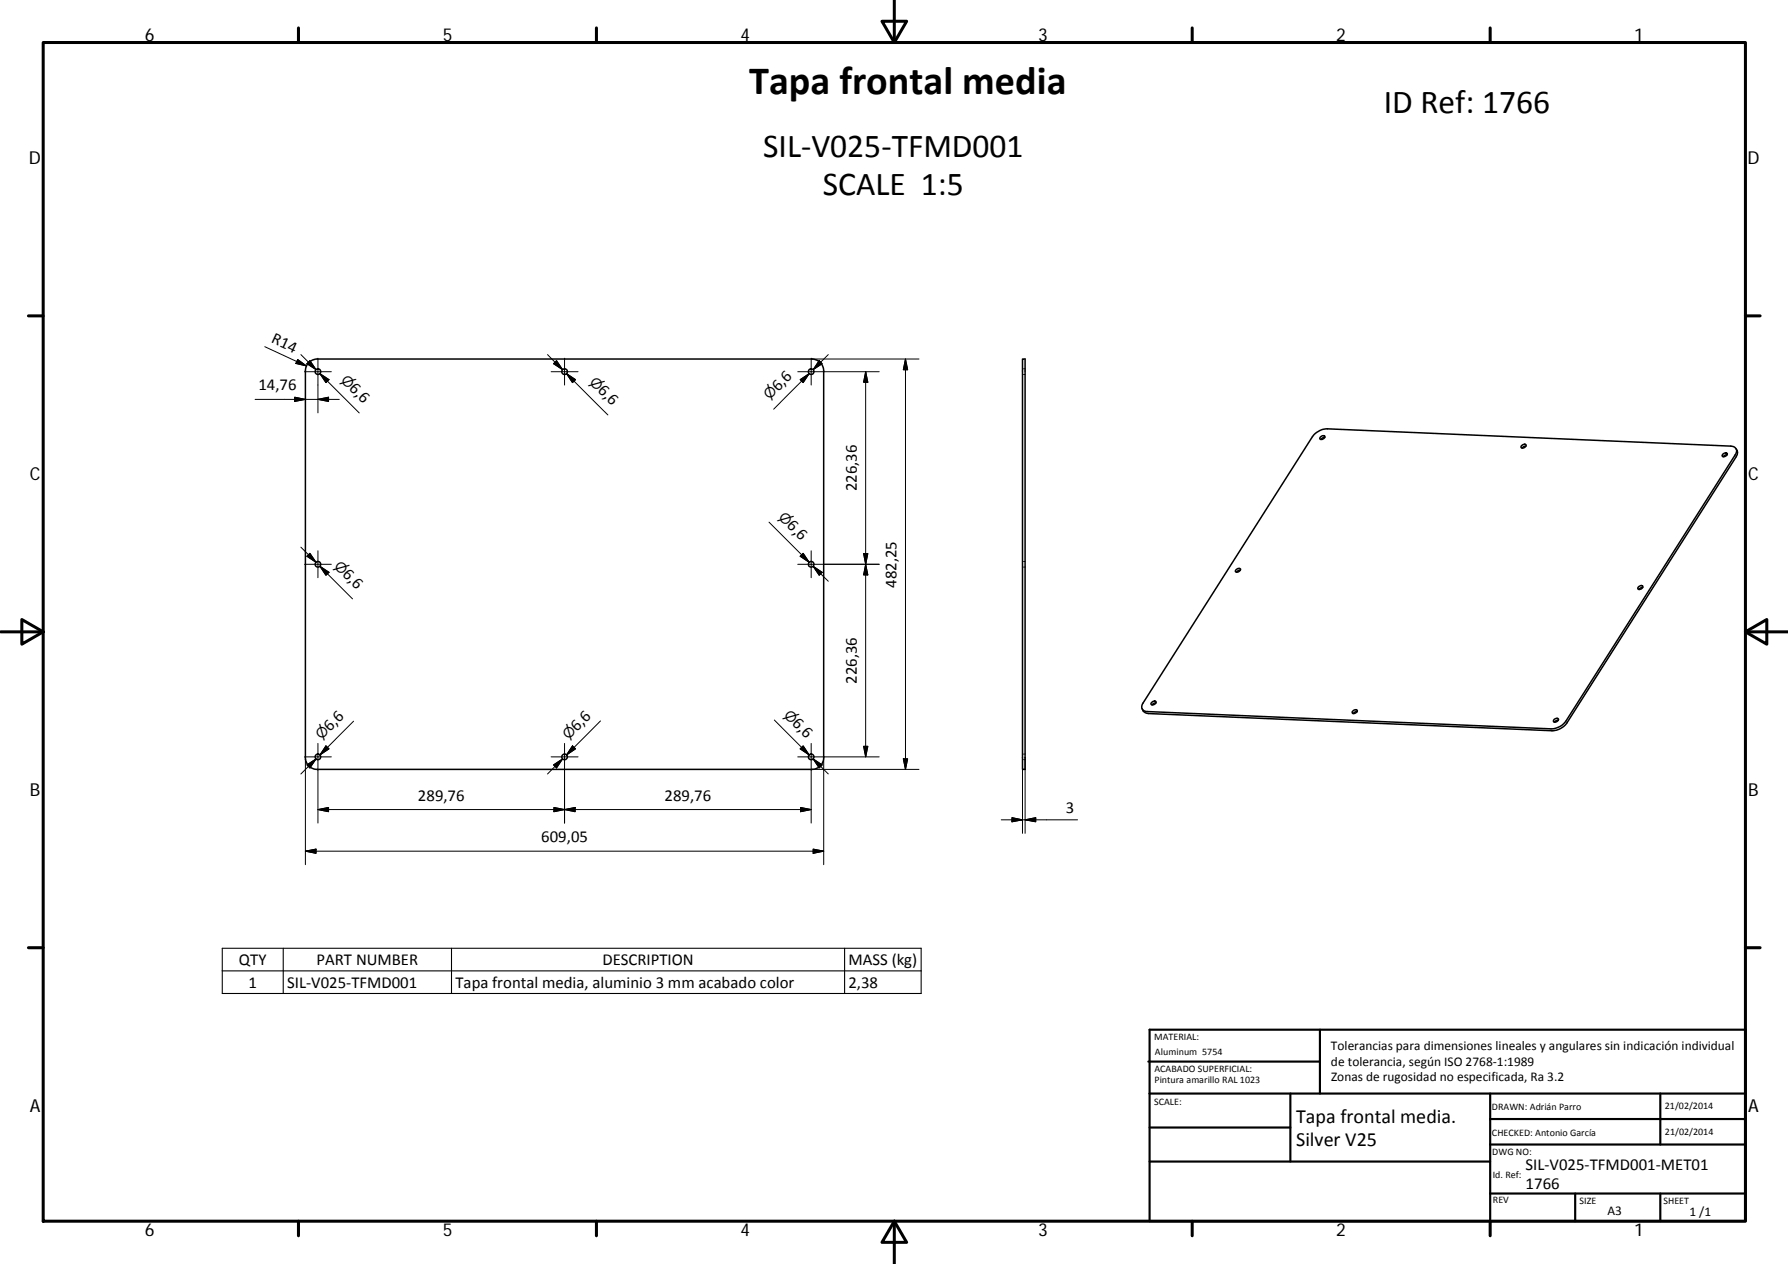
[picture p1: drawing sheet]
<svg xmlns="http://www.w3.org/2000/svg" width="420mm" height="297mm" viewBox="0 0 420 297" stroke-linecap="round" stroke-linejoin="round" font-family="sans-serif">
<g fill="none" stroke="#000" stroke-width=".36">
<path d="M72.4 85.3l1-.7 1.2-.2h116.2a2.8 2.8 0 0 1 2.8 2.8v90.8a2.77 2.77 0 0 1-2.8 2.8h-116.2a2.76 2.76 0 0 1-2.8-2.8v-90.8l.1-.8zM240.3 84.4h.6v96.4h-.6zM308.8 102.1a4.5 4.5 0 0 1 3.1-1.3l94.8 4a1.22 1.22 0 0 1 1.2 .7 1.22 1.22 0 0 1-.1 1.4l-39.8 62.6a4.3 4.3 0 0 1-3.5 1.8l-94.8-4.1a1.19 1.19 0 0 1-1.3-.6 1.19 1.19 0 0 1 .2-1.4zM310.4 102.6a.49 .49 0 0 1 .5-.3 .49 .49 0 0 1 .4 .5 .59 .59 0 0 1-.5 .5 .59 .59 0 0 1-.6-.4zM311.3 102.8l-.5 .1-.4 .4M357.6 104.7a.49 .49 0 0 1 .6-.4 .49 .49 0 0 1 .4 .5 .59 .59 0 0 1-.6 .5 .59 .59 0 0 1-.6-.4zM358.6 104.8l-.5 .1-.4 .4M404.9 106.7a.56 .56 0 0 1 .5-.3 .56 .56 0 0 1 .5 .3 .73 .73 0 0 1-1.2 .4zM405.9 106.8l-.6 .2-.4 .3M408 105.5l.3 .8-.3 1-39.8 62.6a4.4 4.4 0 0 1-3.5 1.8l-94.8-4-1-.4-.5-.7M290.4 134a.64 .64 0 0 1 1.1-.1 .75 .75 0 0 1-1.2 .3zM291.5 134l-.6 .1-.3 .4"/>
<path d="M385.1 137.9a.5 .5 0 0 1 .5-.3 .5 .5 0 0 1 .4 .4 .6 .6 0 0 1-.5 .6 .6 .6 0 0 1-.6-.4zM386 138l-.3 .1-.6 .4M270.7 165a.48 .48 0 0 1 .5-.3 .48 .48 0 0 1 .4 .5 .59 .59 0 0 1-.5 .5 .59 .59 0 0 1-.6-.4zM271.6 165.2l-.5 .1-.4 .4M317.8 167.2a.64 .64 0 0 1 1.1-.1 .69 .69 0 0 1-.4 .5 .69 .69 0 0 1-.8-.2zM318.9 167.2l-.5 .1-.4 .4M365.2 169.1a.51 .51 0 0 1 .6-.3 .51 .51 0 0 1 .4 .4 .71 .71 0 0 1-1.2 .3zM366.2 169.2l-.5 .2-.4 .3"/>
<circle cx="74.7" cy="87.3" r=".66"/>
<circle cx="132.7" cy="87.3" r=".66"/>
<circle cx="190.6" cy="87.3" r=".66"/>
<circle cx="74.7" cy="132.6" r=".66"/>
<circle cx="190.6" cy="132.6" r=".66"/>
<circle cx="74.7" cy="177.9" r=".66"/>
<circle cx="132.7" cy="177.9" r=".66"/>
<circle cx="190.6" cy="177.9" r=".66"/>
</g>
<g fill="none" stroke="#000" stroke-width=".23">
<path d="M60 93.9h19.7M62.2 81.5l9.8 4.5M69.2 93.3l2.6 .6-2.6 .4zM70 84.5l2 1.5-2.5-.6zM70.7 83.3l3.6 3.6M71.6 87.4h6.3M72.8 84.8l1.5 2.1-2.2-1.4zM74.7 84.2v12.8M74.7 93.9l2.5-.6v1zM75.2 87.8l2.1 1.4-.7 .7zM77 89.6l-1.8-1.8 9.2 9.2M128.7 83.3l3.5 3.6"/>
<path d="M129.5 87.4h6.3M130.8 84.8l1.4 2.1-2.1-1.4zM132.7 84.2v6.3M133.1 87.8l2.1 1.4-.7 .7zM134.9 89.6l-1.8-1.8 9.7 9.7M187.5 87.4h19.1M188 89.2l2.2-1.4-1.5 2.1zM188.4 89.6l1.8-1.8-8.4 8.4M190.6 84.2v6.3M190.8 84.4h25.2M192.5 84.8l.7 .7-2.1 1.4zM194.6 83.3l-3.5 3.6"/>
<path d="M203.4 87.4v90.5M203.4 87.4l.5 2.4h-1zM212.8 84.4v96.4M212.8 84.4l.5 2.5h-1zM240.3 86.7h.2M240.3 88h.2M240.7 86.7h.2M240.7 88h.2M70.7 128.6l3.6 3.5M71.6 132.6h6.3M72.1 130.7l.7-.7 1.5 2.1zM74.7 129.4v6.4"/>
<path d="M75.2 133.1l2.1 1.4-.7 .7zM77 134.9l-1.8-1.8 7.6 7.6M180.7 122.7l9.5 9.4-1.8-1.7M187.5 132.6h19.1M188.7 130l1.5 2.1-2.2-1.4zM190.6 129.4v6.4M191.1 133.1l3.5 3.5M191.1 133.1l2.1 1.4-.7 .7zM202.9 130.1h1l-.5 2.5zM203.4 132.6l.5 2.5h-1zM240.3 132h.2M240.3 133.3h.2"/>
<path d="M240.7 132h.2M240.7 133.3h.2M71.6 177.9h6.3M71.8 178v25.2M72.1 179.7l2.2-1.3-1.5 2.1zM74.3 178.4l-3.6 3.5M74.7 174.7v18.7M76.6 175.3l.7 .7-2.1 1.4zM83.1 169.5l-7.9 7.9 1.8-1.8M129.5 177.9h6.3M130.1 179.7l2.1-1.3-1.4 2.1zM132.2 178.4l-3.5 3.5"/>
<path d="M132.7 174.7v18.7M134.5 175.3l.7 .7-2.1 1.4zM141.1 169.4l-8 8 1.8-1.8M182 169.2l8.2 8.2-1.8-1.8M187.5 177.9h19.1M188.7 175.3l1.5 2.1-2.2-1.4zM190.6 174.7v18.7M191.1 178.4l3.5 3.5M191.1 178.4l2.1 1.3-.7 .8zM193.6 178v25.2M202.9 175.4h1l-.5 2.5zM212.3 178.3h1l-.5 2.5z"/>
<path d="M240.3 177.2h.2M240.3 178.5h.2M240.3 178v17.8M240.7 177.2h.2M240.7 178.5h.2M240.9 178v17.8M74.7 190.2l2.5-.4v1zM74.7 190.2h115.9M130.2 189.8l2.5 .4-2.5 .6zM132.7 190.2l2.5-.4v1zM188.1 189.8l2.5 .4-2.5 .6zM190.8 180.8h25.2"/>
<path d="M191.1 199.5l2.5 .5-2.5 .5zM235.3 192.7h17.9M237.8 192.2l2.5 .5-2.5 .4zM240.9 192.7l2.5-.5v.9zM71.8 200l2.5-.5v1zM71.8 200h121.8"/>
</g>
<g fill="none" stroke="#000" stroke-width=".71">
<path d="M10.1 10h400.1v277h-400.1zM70.1 6.6v3.4M140.2 6.6v3.4M207.3 5h5.8l-2.9 5zM210.2 0v10M280.2 6.6v3.4M350.2 6.6v3.4M6.7 74.2h3.4M410.2 74.2h3.4M.2 148.5h9.9M5.1 145.6l5 2.9-5 2.9zM410.2 148.5l5-2.9v5.8z"/>
<path d="M410.2 148.5h9.9M6.7 222.7h3.4M410.2 222.7h3.4M70.1 287v3.4M140.2 287v3.4M210.2 287l2.9 5h-5.8zM210.2 287v10M280.2 287v3.4M350.2 287v3.4"/>
</g>
<g fill="none" stroke="#000" stroke-width=".51">
<path d="M269.8 249.5h40.4M270.1 257h140.1M270.1 242h140.1v45h-140.1zM303.2 257v16M310.2 242v15M350.2 257v30M390.2 257v12M270.1 273h80.1M270.1 265h33.1M350.2 269h60M350.2 263h60M350.2 280.5h60"/>
<path d="M370.2 280.5v6.5M390.2 280.5v6.5"/>
</g>
<path d="M52.2 222.8h164.3v10.7h-164.3zM52.2 228.2h164.3M66.6 222.8v10.7M106.1 222.8v10.7M198.5 222.8v10.7" fill="none" stroke="#000" stroke-width=".25"/>
<g fill="#000" stroke="#000" stroke-width=".23">
<path d="M69.2 93.3l2.6 .6-2.6 .4zM70 84.5l2 1.5-2.5-.6zM72.8 84.8l1.5 2.1-2.2-1.4zM74.7 93.9l2.5-.6v1zM75.2 87.8l2.1 1.4-.7 .7zM130.8 84.8l1.4 2.1-2.1-1.4zM133.1 87.8l2.1 1.4-.7 .7zM188 89.2l2.2-1.4-1.5 2.1zM192.5 84.8l.7 .7-2.1 1.4zM203.4 87.4l.5 2.4h-1zM212.8 84.4l.5 2.5h-1zM72.1 130.7l.7-.7 1.5 2.1z"/>
<path d="M75.2 133.1l2.1 1.4-.7 .7zM188.7 130l1.5 2.1-2.2-1.4zM191.1 133.1l2.1 1.4-.7 .7zM202.9 130.1h1l-.5 2.5zM203.4 132.6l.5 2.5h-1zM76.6 175.3l.7 .7-2.1 1.4zM134.5 175.3l.7 .7-2.1 1.4zM188.7 175.3l1.5 2.1-2.2-1.4zM191.1 178.4l2.1 1.3-.7 .8zM202.9 175.4h1l-.5 2.5zM212.3 178.3h1l-.5 2.5zM72.1 179.7l2.2-1.3-1.5 2.1z"/>
<path d="M71.8 200l2.5-.5v1zM74.7 190.2l2.5-.4v1zM130.2 189.8l2.5 .4-2.5 .6zM130.1 179.7l2.1-1.3-1.4 2.1zM132.7 190.2l2.5-.4v1zM188.1 189.8l2.5 .4-2.5 .6zM237.8 192.2l2.5 .5-2.5 .4zM240.9 192.7l2.5-.5v.9zM191.1 199.5l2.5 .5-2.5 .5z"/>
</g>
<text font-size="9.4" x="176" y="22.2">Tapa frontal media</text>
<g font-size="7.9">
<text x="325.2" y="26.5">ID Ref: 1766</text>
<text x="179.3" y="36.9">SIL‐V025‐TFMD001</text>
<text x="193.4" y="45.8">SCALE 1:5</text>
</g>
<g font-size="4.7">
<text x="304.6" y="263.9">Tapa frontal media.</text>
<text x="304.6" y="269.3">Silver V25</text>
</g>
<g font-size="4.2">
<text x="34" y="9.6">6</text>
<text x="104" y="9.6">5</text>
<text x="174" y="9.6">4</text>
<text x="244" y="9.6">3</text>
<text x="314" y="9.6">2</text>
<text x="384" y="9.6">1</text>
<text x="6.8" y="38.7">D</text>
<text x="410.6" y="38.7">D</text>
<text x="7" y="112.9">C</text>
<text x="410.8" y="112.9">C</text>
<text x="7" y="187.1">B</text>
<text x="410.8" y="187.1">B</text>
<text x="7" y="261.3">A</text>
<text x="410.8" y="261.3">A</text>
<text x="34" y="290.4">6</text>
<text x="104" y="290.4">5</text>
<text x="174" y="290.4">4</text>
<text x="244" y="290.4">3</text>
<text x="314" y="290.4">2</text>
<text x="384" y="290.4">1</text>
</g>
<g font-size="3.9">
<text x="63.6" y="80.4" transform="rotate(25 63.6 80.4)">R14</text>
<text x="60.7" y="91.8">14,76</text>
<text x="81.9" y="91.5" transform="rotate(45 81.9 91.5)">6,6</text>
<text x="140.3" y="91.9" transform="rotate(45 140.3 91.9)">6,6</text>
<text x="182.8" y="92.1" transform="rotate(-45 182.8 92.1)">6,6</text>
<text x="201.4" y="115.5" transform="rotate(-90 201.4 115.5)">226,36</text>
<text x="184.8" y="123.7" transform="rotate(45 184.8 123.7)">6,6</text>
<text x="80.3" y="135.2" transform="rotate(45 80.3 135.2)">6,6</text>
<text x="210.7" y="138.1" transform="rotate(-90 210.7 138.1)">482,25</text>
<text x="201.4" y="160.7" transform="rotate(-90 201.4 160.7)">226,36</text>
<text x="77.5" y="172" transform="rotate(-45 77.5 172)">6,6</text>
<text x="135.5" y="171.9" transform="rotate(-45 135.5 171.9)">6,6</text>
<text x="186" y="170.2" transform="rotate(45 186 170.2)">6,6</text>
<text x="98.2" y="188.2">289,76</text>
<text x="156.2" y="188.2">289,76</text>
<text x="250.4" y="191.1">3</text>
<text x="127.2" y="197.9">609,05</text>
<text x="56.1" y="226.8">QTY</text>
<text x="74.4" y="226.7">PART NUMBER</text>
<text x="141.6" y="226.8">DESCRIPTION</text>
<text x="199.4" y="226.9">MASS (kg)</text>
<text x="58.4" y="232.1">1</text>
<text x="67.5" y="232.1">SIL‐V025‐TFMD001</text>
<text x="107" y="232.2">Tapa frontal media, aluminio 3 mm acabado color</text>
<text x="199.4" y="232.1">2,38</text>
<text x="358.5" y="274.9">SIL‐V025‐TFMD001‐MET01</text>
<text x="358.5" y="279.4">1766</text>
</g>
<g font-size="3.3">
<text x="79.9" y="89.5" transform="rotate(45 79.9 89.5)">⌀</text>
<text x="138.3" y="90" transform="rotate(45 138.3 90)">⌀</text>
<text x="180.8" y="94.1" transform="rotate(-45 180.8 94.1)">⌀</text>
<text x="182.8" y="121.7" transform="rotate(45 182.8 121.7)">⌀</text>
<text x="78.3" y="133.2" transform="rotate(45 78.3 133.2)">⌀</text>
<text x="133.6" y="173.9" transform="rotate(-45 133.6 173.9)">⌀</text>
<text x="184" y="168.2" transform="rotate(45 184 168.2)">⌀</text>
<text x="75.6" y="174" transform="rotate(-45 75.6 174)">⌀</text>
</g>
<g font-size="3.1">
<text x="312.8" y="246.8">Tolerancias para dimensiones lineales y angulares sin indicación individual</text>
<text x="312.8" y="250.4">de tolerancia, según ISO 2768‐1:1989</text>
<text x="312.8" y="254">Zonas de rugosidad no especificada, Ra 3.2</text>
<text x="377.7" y="285.6">A3</text>
<text x="397" y="285.9">1 /1</text>
</g>
<g font-size="2.4">
<text x="271.2" y="244.4">MATERIAL:</text>
<text x="271.3" y="251.9">ACABADO SUPERFICIAL:</text>
<text x="271.4" y="247.9">Aluminum 5754</text>
<text x="271.3" y="254.6">Pintura amarillo RAL 1023</text>
<text x="271.2" y="259.7">SCALE:</text>
<text x="350.6" y="260.9">DRAWN: Adrián Parro</text>
<text x="391.2" y="260.6">21/02/2014</text>
<text x="350.6" y="267">CHECKED: Antonio García</text>
<text x="391.2" y="266.6">21/02/2014</text>
<text x="350.7" y="271.4">DWG NO:</text>
<text x="350.8" y="276.8">Id. Ref:</text>
<text x="350.8" y="282.8">REV</text>
<text x="371.2" y="282.9">SIZE</text>
<text x="390.9" y="282.9">SHEET</text>
</g>
</svg>
